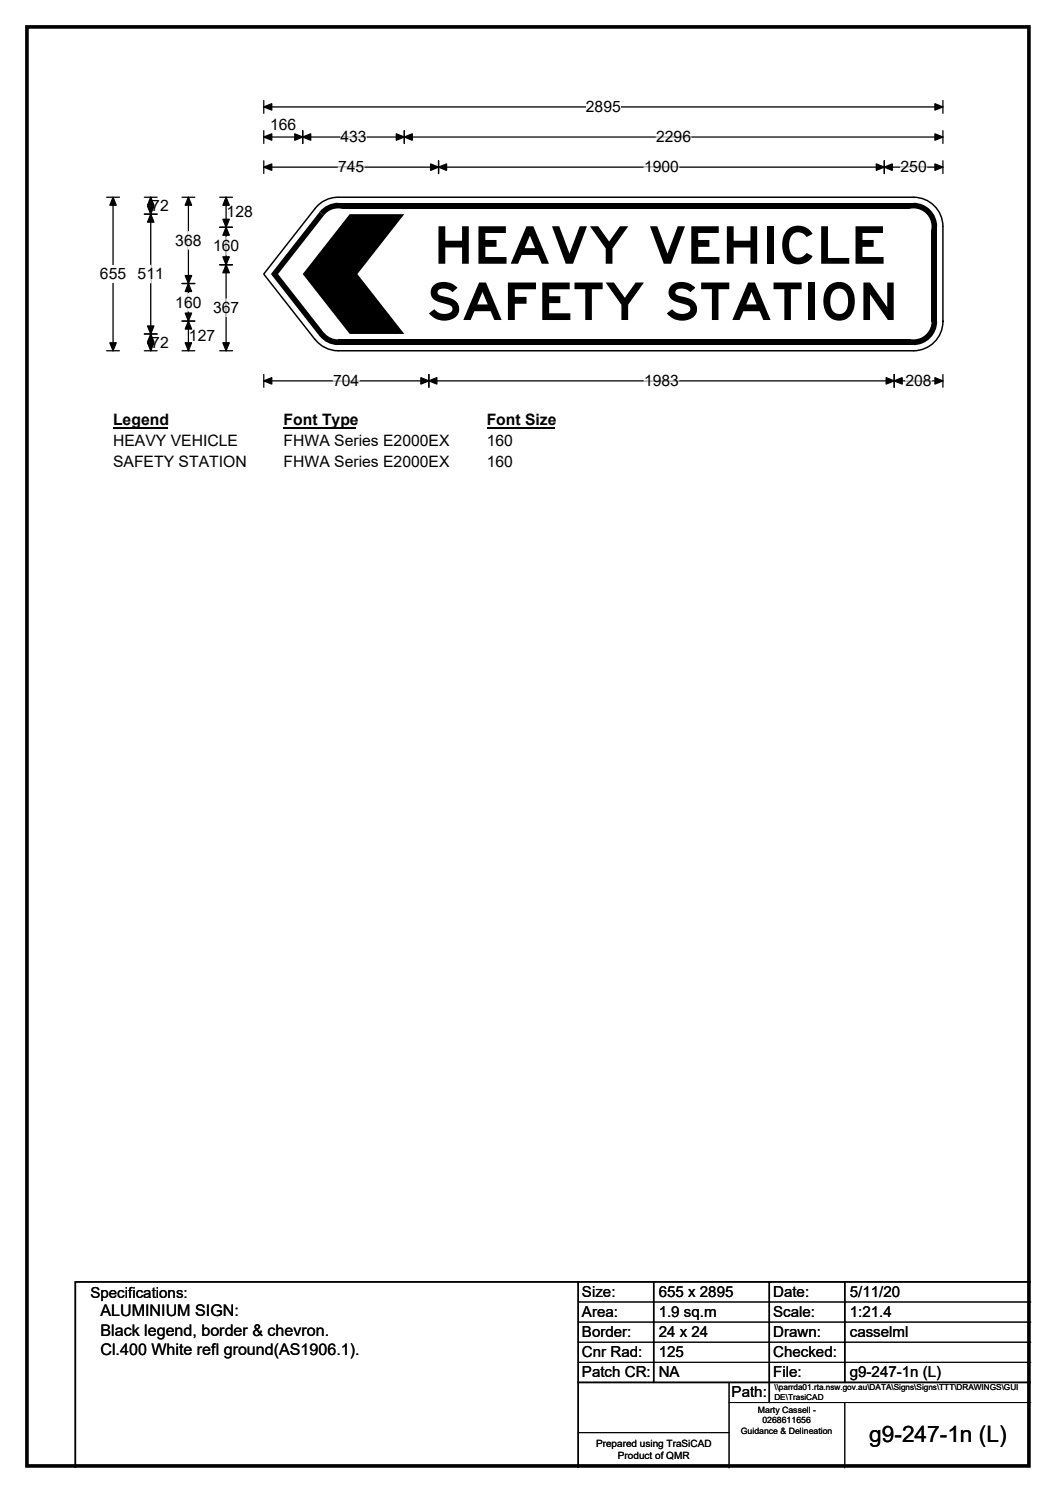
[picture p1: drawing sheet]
<svg xmlns="http://www.w3.org/2000/svg" width="210mm" height="297mm" viewBox="0 0 210 297" stroke-linecap="round" stroke-linejoin="round" font-family="sans-serif">
<path d="M5.4 5.4h199.2v286.3h-199.2z" fill="none" stroke="#000" stroke-width=".72"/>
<path d="M52.5 21.3h135M52.5 20v2.5M187.5 20v2.5" fill="none" stroke="#000" stroke-width=".25"/>
<path d="M52.5 21.3l1.5-.7v1.3zM185.9 20.6l1.6 .7-1.6 .6z" fill="#000" stroke="#000" stroke-width=".25"/>
<path d="M116.5 19.5h6.9v3.5h-6.9z" fill="#fff"/>
<g fill="none" stroke="#000" stroke-width=".25">
<path d="M21.2 39.2h2.5M22.5 39.2v30.6M52.5 27.3h135M52.5 26v2.5M52.5 32v2.5M52.5 33.3h135M60.2 26v2.5M80.4 26v2.5M87.2 32v2.5M175.8 32v2.5M187.5 26v2.5M187.5 32v2.5"/>
<path d="M21.2 69.8h2.5M52.5 74.5v2.5M52.5 75.8h135M85.3 74.5v2.5M177.8 74.5v2.5M187.5 74.5v2.5"/>
</g>
<g fill="#000" stroke="#000" stroke-width=".25">
<path d="M22.5 39.2l.6 1.6h-1.3zM52.5 27.3l1.5-.7v1.3zM52.5 33.3l1.5-.7v1.3zM60.2 27.3l1.6-.7v1.3zM58.6 26.6l1.6 .7-1.6 .6zM78.8 26.6l1.6 .7-1.6 .6zM80.4 27.3l1.6-.7v1.3zM87.2 33.3l1.6-.7v1.3zM85.6 32.6l1.6 .7-1.6 .6zM174.2 32.6l1.6 .7-1.6 .6zM175.8 33.3l1.6-.7v1.3zM185.9 26.6l1.6 .7-1.6 .6z"/>
<path d="M185.9 32.6l1.6 .7-1.6 .6zM21.8 68.2h1.3l-.6 1.6zM52.5 75.8l1.5-.7v1.3zM85.3 75.8l1.6-.7v1.3zM83.7 75.1l1.6 .7-1.6 .6zM176.2 75.1l1.6 .7-1.6 .6zM177.8 75.8l1.6-.7v1.3zM185.9 75.1l1.6 .7-1.6 .6z"/>
</g>
<path d="M67.2 33.3h5.2M67.7 27.3h5.2M128.1 33.3h6.9M130.5 27.3h6.9M179.1 33.3h5.2M66.3 75.8h5.2M128.1 75.8h6.9M180 75.8h5.3" fill="none" stroke="#fff" stroke-width=".25"/>
<path d="M19.9 52.8h5.2v3.5h-5.2z" fill="#fff"/>
<g fill="none" stroke="#000" stroke-width=".25">
<path d="M28.7 39.2h2.5M30 39.2v30.6M36.2 39.2h2.5M37.5 39.2v30.6M43.7 39.2h2.5M45 39.2v30.6M28.7 42.6h2.5M36.2 56.4h2.5M43.7 45.2h2.5M43.7 52.7h2.5M28.7 66.4h2.5M28.7 69.8h2.5"/>
<path d="M36.2 69.8h2.5M36.2 63.9h2.5M43.7 69.8h2.5"/>
</g>
<g fill="#000" stroke="#000" stroke-width=".25">
<path d="M30 39.2l.6 1.6h-1.3zM37.5 39.2l.6 1.6h-1.3zM45 39.2l.6 1.6h-1.3zM30 42.6l.6 1.6h-1.3zM29.3 41h1.3l-.6 1.6zM37.5 56.4l.6 1.6h-1.3zM36.8 54.8h1.3l-.6 1.6zM45 45.2l.6 1.6h-1.3zM44.3 51.1h1.3l-.6 1.6zM44.3 43.6h1.3l-.6 1.6zM45 52.7l.6 1.6h-1.3zM29.3 64.9h1.3l-.6 1.5z"/>
<path d="M30 66.4l.6 1.6h-1.3zM29.3 68.2h1.3l-.6 1.6zM36.8 62.3h1.3l-.6 1.6zM37.5 63.9l.6 1.6h-1.3zM36.8 68.2h1.3l-.6 1.6zM44.3 68.2h1.3l-.6 1.6z"/>
</g>
<path d="M30 52.8v3.5M37.5 46.1v3.5M37.5 58.4v3.5M45 47.2v3.5M45 59.5v3.5" fill="none" stroke="#fff" stroke-width=".25"/>
<path d="M22.5 81.8h10.7v3.5h-10.7z" fill="#fff"/>
<path d="M22.5 85.1h10.7" fill="none" stroke="#000" stroke-width=".32"/>
<path d="M56.4 81.8h14.4v3.5h-14.4z" fill="#fff"/>
<path d="M56.4 85.1h14.4" fill="none" stroke="#000" stroke-width=".32"/>
<path d="M96.8 81.8h13.4v3.5h-13.4z" fill="#fff"/>
<path d="M96.8 85.1h13.4" fill="none" stroke="#000" stroke-width=".32"/>
<g fill="#fff">
<path d="M22.5 86h24.7v3.5h-24.7z"/>
<path d="M56.4 86h32.9v3.5h-32.9z"/>
<path d="M96.8 86h5.2v3.5h-5.2z"/>
<path d="M22.5 90.1h26.4v3.5h-26.4z"/>
<path d="M56.4 90.1h32.9v3.5h-32.9z"/>
<path d="M96.8 90.1h5.2v3.5h-5.2z"/>
</g>
<g fill="#fff">
<path d="M62.7 41.5l4.5-2.3h114.5l5.8 5.9v18.9l-5.8 5.8h-114.5l-4.5-2.2-10.1-12.9v-.3z" fill-rule="evenodd"/>
<circle cx="67.2" cy="45.1" r="5.8"/>
<circle cx="52.7" cy="54.5" r=".23"/>
<circle cx="67.2" cy="63.9" r="5.8"/>
<circle cx="181.6" cy="63.9" r="5.8"/>
<circle cx="181.6" cy="45.1" r="5.8"/>
</g>
<g fill="#000">
<path d="M64 41.7a4.8 4.8 0 0 1 3.2-1.4v4.8l-3.7-3z" fill-rule="evenodd"/>
<path d="M67.2 40.4h114.5v1.1h-114.5z" fill-rule="evenodd"/>
</g>
<circle cx="67.2" cy="45.1" r="3.6" fill="#fff"/>
<g fill="#000">
<path d="M53.9 54.5h1.4l9.1 11.7-.8 .7zM63.6 42.1l.8 .7-9.1 11.7h-1.4z"/>
<path d="M63.5 66.8l3.7-2.9v4.8a4.7 4.7 0 0 1-3.7-1.9z" fill-rule="evenodd"/>
</g>
<circle cx="67.2" cy="63.9" r="3.6" fill="#fff"/>
<g fill="#000">
<path d="M181.7 63.9h4.7a4.7 4.7 0 0 1-4.7 4.8z" fill-rule="evenodd"/>
<path d="M67.2 67.6h114.5v1.1h-114.5z" fill-rule="evenodd"/>
</g>
<circle cx="181.6" cy="63.9" r="3.6" fill="#fff"/>
<g fill="#000">
<path d="M181.7 40.3a4.7 4.7 0 0 1 4.7 4.7l-4.7 .1z" fill-rule="evenodd"/>
<path d="M185.3 45h1.1v19h-1.1z" fill-rule="evenodd"/>
</g>
<circle cx="181.6" cy="45.1" r="3.6" fill="#fff"/>
<g fill="none" stroke="#000" stroke-width=".3">
<path d="M67.2 39.2a5.8 5.8 0 0 0-4.5 2.3l-10.1 12.9-.1 .3M67.2 39.2h114.5M181.7 39.2a5.8 5.8 0 0 1 5.8 5.8M52.6 54.7l10.1 12.9M187.5 45.1v18.9M62.7 67.5a5.8 5.8 0 0 0 4.5 2.3M67.2 69.8h114.5M187.5 63.9a5.8 5.8 0 0 1-5.8 5.9M115 255v37M130 255v20M153 255v24M168 255v20"/>
<path d="M205 255h-190v37M115 275h90"/>
</g>
<path d="M69.5 42.6h10.9l-9.3 11.9 9.3 11.9h-10.9l-9.3-11.9z" fill-rule="evenodd" fill="#000"/>
<path d="M115 259h90M115 263h90M115 267h90M115 271h90M145 279h60M145 275v17M168 279v13M115 285h30" fill="none" stroke="#000" stroke-width=".2"/>
<g font-size="10.4">
<text x="86.2" y="52.5">HEAVY VEHICLE</text>
<text x="84.8" y="63.7">SAFETY STATION</text>
</g>
<text font-size="4.5" x="172.8" y="286.9">g9-247-1n (L)</text>
<g font-size="3.2">
<text x="20" y="261.9">ALUMINIUM SIGN:</text>
<text x="20" y="265.7">Black legend, border &amp; chevron.</text>
<text x="20" y="269.6">Cl.400 White refl ground(AS1906.1).</text>
</g>
<g font-size="3.1">
<text x="116.5" y="22.3">2895</text>
<text x="53.7" y="25.9">166</text>
<text x="67.7" y="28.3">433</text>
<text x="130.5" y="28.3">2296</text>
<text x="67.2" y="34.3">745</text>
<text x="128.1" y="34.3">1900</text>
<text x="179.1" y="34.3">250</text>
<text x="30.1" y="42">72</text>
<text x="45.1" y="43.3">128</text>
<text x="34.9" y="48.9">368</text>
<text x="42.4" y="50">160</text>
<text x="19.9" y="55.6">655</text>
<text x="27.4" y="55.6">511</text>
<text x="34.9" y="61.2">160</text>
<text x="42.4" y="62.3">367</text>
<text x="30.1" y="69.2">72</text>
<text x="37.6" y="67.9">127</text>
<text x="66.3" y="76.8">704</text>
<text x="128.1" y="76.8">1983</text>
<text x="180" y="76.8">208</text>
<text x="22.5" y="84.6">Legend</text>
<text x="22.5" y="88.8">HEAVY VEHICLE</text>
<text x="56.4" y="84.6">Font Type</text>
<text x="56.4" y="88.8">FHWA Series E2000EX</text>
<text x="96.8" y="84.6">Font Size</text>
<text x="96.8" y="88.8">160</text>
<text x="22.5" y="92.9">SAFETY STATION</text>
<text x="56.4" y="92.9">FHWA Series E2000EX</text>
<text x="96.8" y="92.9">160</text>
</g>
<g font-size="3">
<text x="115.7" y="258">Size:</text>
<text x="131" y="258">655 x 2895</text>
<text x="153.7" y="258">Date:</text>
<text x="169" y="258">5/11/20</text>
<text x="18" y="258.2">Specifications:</text>
<text x="115.7" y="262">Area:</text>
<text x="131" y="262">1.9 sq.m</text>
<text x="153.7" y="262">Scale:</text>
<text x="169" y="262">1:21.4</text>
<text x="115.7" y="266">Border:</text>
<text x="115.7" y="270">Cnr Rad:</text>
<text x="131" y="266">24 x 24</text>
<text x="131" y="270">125</text>
<text x="153.7" y="266">Drawn:</text>
<text x="153.7" y="270">Checked:</text>
<text x="169" y="266">casselml</text>
<text x="115.7" y="274">Patch CR:</text>
<text x="131" y="274">NA</text>
<text x="153.7" y="274">File:</text>
<text x="169" y="274">g9-247-1n (L)</text>
<text x="145.5" y="278">Path:</text>
</g>
<g font-size="2">
<text x="118.5" y="287.8">Prepared using TraSiCAD</text>
<text x="122.9" y="290.2">Product of QMR</text>
</g>
<g font-size="1.7">
<text x="150.7" y="281.1">Marty Cassell -</text>
<text x="147.3" y="285.2">Guidance &amp; Delineation</text>
<text x="151.6" y="283.1">0268611656</text>
</g>
<g font-size="1.6">
<text x="154" y="276.6">\\parrda01.rta.nsw.gov.au\DATA\Signs\Signs\TTT\DRAWINGS\GUI</text>
<text x="154" y="278.5">DE\TrasiCAD</text>
</g>
</svg>
